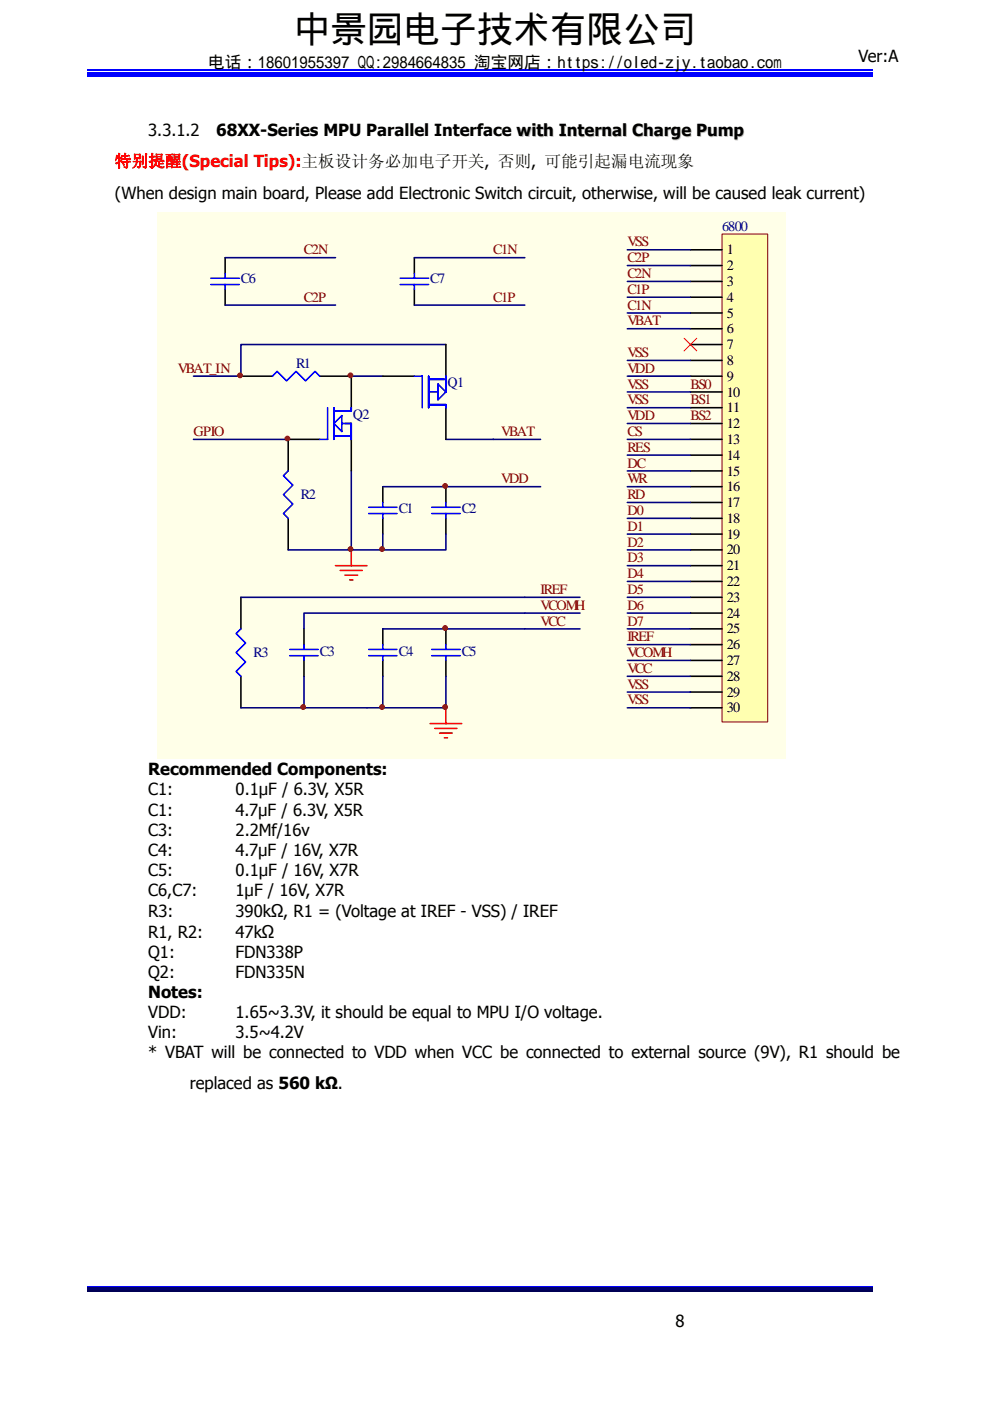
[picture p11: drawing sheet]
<svg xmlns="http://www.w3.org/2000/svg" width="210mm" height="297mm" viewBox="0 0 210 297" stroke-linecap="round" stroke-linejoin="round" font-family="sans-serif">
<path d="M18.6 16.1h166.5" fill="none" stroke="#00f" stroke-width=".25"/>
<path d="M18.6 15.2h166.5v.5h-166.5z" fill="#00f"/>
<path d="M18.6 14.8h166.5M18.6 272.8h166.5" fill="none" stroke="#00f" stroke-width=".25"/>
<path d="M18.6 272.9h166.5v.8h-166.5z" fill="#00006b"/>
<path d="M18.6 273.8h166.5" fill="none" stroke="#005" stroke-width=".25"/>
<path d="M33.2 45h133.4v115.9h-133.4z" fill="#ffffe8"/>
<g fill="none" stroke="#000" stroke-width=".33">
<path d="M47.8 54.6v3.4M87.9 54.6v3.4M47.8 61.3v3.4M51.1 79.8h6.7M67.8 79.8h6.7v6.6M81.2 79.8h6.7M87.9 61.3v3.4M94.6 73v6.8M67.8 93.2h-6.7v6.6M74.5 93.2v6.6M94.6 86.4v6.8M61.1 109.9v6.7"/>
<path d="M81.2 103.2v3.3M81.2 109.9v3.3M94.6 103.2v3.3M94.6 109.9v3.3M51.1 126.6v6.7M64.5 133.3v3.4M81.2 133.3v3.4M94.6 133.3v3.4M51.1 143.4v6.7M64.5 140v3.4M81.2 140v3.4M94.6 140v3.4"/>
</g>
<g fill="none" stroke="#00f" stroke-width=".33">
<path d="M44.7 59h6.1M47.8 58v1M84.9 59h6M87.9 58v1M44.7 60.3h6.1M47.8 60.3v1M57.8 79.8l1-1.1 2 2.1 2-2.1 2 2.1 2-2.1 1 1.1M84.9 60.3h6M87.9 60.3v1M87.9 79.8h1.7v6.6M90.9 79.8v6.6M94.6 79.8v3.3"/>
<path d="M61.1 99.8l-1 1 2 2-2 2.1 2 2-2 2 1 1M69.5 86.4v6.8h-1.7M70.8 86.4v6.8M70.8 92.5h3.7M70.8 89.8l1.7-1.7v3.4zM72.5 89.8h2v3.4M74.5 86.4v.7h-3.7M90.9 85.8h3.7v.6M90.9 80.4h3.7M90.9 83.1h2M92.9 81.4l1.7 1.7-1.7 1.7zM78.2 108.9h6"/>
<path d="M78.2 107.5h6M81.2 106.5v1M81.2 108.9v1M91.6 108.9h6M91.6 107.5h6M94.6 106.5v1M94.6 108.9v1M51.1 133.3l-1 1 2 2-2 2 2 2.1-2 2 1 1M61.5 139h6M61.5 137.7h6M64.5 136.7v1M64.5 139v1"/>
<path d="M78.2 139h6M78.2 137.7h6M81.2 136.7v1M81.2 139v1M91.6 139h6M91.6 137.7h6M94.6 136.7v1M94.6 139v1"/>
</g>
<path d="M71.2 119.9h6.7M74.5 116.6v3.3M72.2 120.9h4.7M73.2 121.9h2.6M74.2 123h.6M91.2 153.4h6.7M92.2 154.4h4.7M93.2 155.4h2.7M94.3 156.4h.6M94.6 150.1v3.3" fill="none" stroke="#f00" stroke-width=".33"/>
<g fill="none" stroke="#000080" stroke-width=".33">
<path d="M47.8 54.6h23.4M87.9 54.6h23.4M47.8 64.7h23.4M74.5 79.8h6.7M87.9 64.7h23.4M94.6 73h-43.5v6.8h-10.1M41 93.2h20.1M74.5 99.8v16.8M94.6 93.2h20.1M61.1 116.6h13.4M81.2 113.2v3.4M81.2 103.2h33.5"/>
<path d="M94.6 113.2v3.4h-20.1M51.1 126.6h71.9M81.2 133.3h41.8M123 130h-58.5v3.3M64.5 143.4v6.7M81.2 143.4v6.7M94.6 143.4v6.7h-43.5"/>
</g>
<g fill="#800000" stroke="#800000" stroke-width=".21">
<circle cx="94.4" cy="133.2" r=".5"/>
<circle cx="64.3" cy="149.9" r=".51"/>
<circle cx="81" cy="149.9" r=".5"/>
<circle cx="94.4" cy="149.9" r=".5"/>
<circle cx="94.4" cy="103" r=".5"/>
<circle cx="50.9" cy="79.6" r=".5"/>
<circle cx="74.3" cy="116.4" r=".51"/>
<circle cx="81" cy="116.4" r=".5"/>
<circle cx="61" cy="93" r=".5"/>
<circle cx="74.3" cy="79.6" r=".51"/>
</g>
<path d="M153.1 49.6h9.7v103.5h-9.7z" fill-rule="evenodd" fill="#ffffb0" stroke="#800000" stroke-width=".21"/>
<g fill="none" stroke="#000" stroke-width=".33">
<path d="M146.5 53h6.6M146.5 56.3h6.6M146.5 59.7h6.6M146.5 63h6.6M146.5 66.4h6.6M146.5 69.7h6.6M146.5 73h6.6M146.5 76.4h6.6M146.5 79.8h6.6M146.5 83.1h6.6M146.5 86.4h6.6M146.5 89.8h6.6"/>
<path d="M146.5 93.2h6.6M146.5 96.5h6.6M146.5 99.8h6.6M146.5 103.2h6.6M146.5 106.5h6.6M146.5 109.9h6.6M146.5 113.2h6.6M146.5 116.6h6.6M146.5 119.9h6.6M146.5 123.3h6.6M146.5 126.6h6.6M146.5 130h6.6"/>
<path d="M146.5 133.3h6.6M146.5 136.7h6.6M146.5 140h6.6M146.5 143.4h6.6M146.5 146.7h6.6M146.5 150.1h6.6"/>
</g>
<g fill="none" stroke="#000080" stroke-width=".33">
<path d="M133.1 53h13.4M133.1 56.3h13.4M133.1 59.7h13.4M133.1 63h13.4M133.1 66.4h13.4M133.1 69.7h13.4M133.1 76.4h13.4M133.1 79.8h13.4M133.1 83.1h13.4M133.1 86.4h13.4M133.1 89.8h13.4M133.1 93.2h13.4"/>
<path d="M133.1 96.5h13.4M133.1 99.8h13.4M133.1 103.2h13.4M133.1 106.5h13.4M133.1 109.9h13.4M133.1 113.2h13.4M133.1 116.6h13.4M133.1 119.9h13.4M133.1 123.3h13.4M133.1 126.6h13.4M133.1 130h13.4M133.1 133.3h13.4"/>
<path d="M133.1 136.7h13.4M133.1 140h13.4M133.1 143.4h13.4M133.1 146.7h13.4M133.1 150.1h13.4"/>
</g>
<path d="M145.1 71.7l2.7 2.7M147.8 71.7l-2.7 2.7" fill="none" stroke="#f00" stroke-width=".21"/>
<text font-size="7.8" x="62.3" y="8.9">中景园电子技术有限公司</text>
<g font-size="3.5">
<text x="44.1" y="14.5">电话：18601955397 QQ:2984664835 淘宝网店：https://oled-zjy.taobao.com</text>
<text x="182.1" y="13.2">Ver:A</text>
<text x="31.4" y="28.9">3.3.1.2</text>
<text x="45.9" y="28.9">68XX-Series MPU Parallel Interface with Internal Charge Pump</text>
<text x="24.4" y="42.2">(When design main board, Please add Electronic Switch circuit, otherwise, will be caused leak current)</text>
<text x="31.4" y="164.4">Recommended Components:</text>
<text x="31.4" y="168.7">C1:</text>
<text x="31.4" y="172.9">C1:</text>
<text x="50" y="172.9">4.7μF / 6.3V, X5R</text>
<text x="50" y="168.7">0.1μF / 6.3V, X5R</text>
<text x="31.4" y="177.2">C3:</text>
<text x="50" y="177.2">2.2Μf/16v</text>
<text x="31.4" y="181.4">C4:</text>
<text x="31.4" y="185.7">C5:</text>
<text x="50" y="181.4">4.7μF / 16V, X7R</text>
<text x="50" y="185.7">0.1μF / 16V, X7R</text>
<text x="31.4" y="190">C6,C7:</text>
<text x="50" y="190">1μF / 16V, X7R</text>
<text x="31.4" y="194.4">R3:</text>
<text x="50" y="194.4">390kΩ, R1 = (Voltage at IREF - VSS) / IREF</text>
<text x="31.4" y="198.8">R1, R2:</text>
<text x="31.4" y="203.2">Q1:</text>
<text x="50" y="198.8">47kΩ</text>
<text x="50" y="203.2">FDN338P</text>
<text x="31.4" y="207.4">Q2:</text>
<text x="50" y="207.4">FDN335N</text>
<text x="31.4" y="211.7">Notes:</text>
<text x="31.4" y="215.9">VDD:</text>
<text x="50" y="215.9">1.65~3.3V, it should be equal to MPU I/O voltage.</text>
<text x="31.4" y="220.2">Vin:</text>
<text x="50" y="220.2">3.5~4.2V</text>
<text x="31.4" y="224.4">* VBAT will be connected to VDD when VCC be connected to external source (9V), R1 should be</text>
<text x="40.3" y="230.8">replaced as 560 kΩ.</text>
<text x="143.3" y="281.3">8</text>
</g>
<text font-size="3.5" fill="#f00" x="24.4" y="35.3">特别提醒(Special Tips):主板设计务必加电子开关, 否则, 可能引起漏电流现象</text>
<g font-size="3" fill="#800000">
<text x="64.5" y="53.9">C2N</text>
<text x="104.6" y="53.9">C1N</text>
<text x="133.1" y="52.3">VSS</text>
<text x="133.1" y="55.6">C2P</text>
<text x="133.1" y="58.9">C2N</text>
<text x="64.5" y="64">C2P</text>
<text x="104.6" y="64">C1P</text>
<text x="133.1" y="62.3">C1P</text>
<text x="133.1" y="65.7">C1N</text>
<text x="133.1" y="69">VBAT</text>
<text x="133.1" y="75.7">VSS</text>
<text x="37.7" y="79">VBAT_IN</text>
<text x="133.1" y="79">VDD</text>
<text x="133.1" y="82.4">VSS</text>
<text x="146.5" y="82.4">BS0</text>
<text x="133.1" y="85.7">VSS</text>
<text x="133.1" y="89.1">VDD</text>
<text x="146.5" y="85.7">BS1</text>
<text x="146.5" y="89.1">BS2</text>
<text x="41.1" y="92.4">GPIO</text>
<text x="106.3" y="92.4">VBAT</text>
<text x="133.1" y="92.4">CS</text>
<text x="133.1" y="95.8">RES</text>
<text x="133.1" y="99.1">DC</text>
<text x="106.3" y="102.5">VDD</text>
<text x="133.1" y="102.5">WR</text>
<text x="133.1" y="105.8">RD</text>
<text x="133.1" y="109.2">D0</text>
<text x="133.1" y="112.5">D1</text>
<text x="133.1" y="115.9">D2</text>
<text x="133.1" y="119.2">D3</text>
<text x="114.7" y="125.9">IREF</text>
<text x="133.1" y="122.6">D4</text>
<text x="133.1" y="125.9">D5</text>
<text x="114.7" y="129.3">VCOMH</text>
<text x="133.1" y="129.3">D6</text>
<text x="114.7" y="132.6">VCC</text>
<text x="133.1" y="136">IREF</text>
<text x="133.1" y="132.6">D7</text>
<text x="133.1" y="139.3">VCOMH</text>
<text x="133.1" y="142.7">VCC</text>
<text x="133.1" y="146">VSS</text>
<text x="133.1" y="149.4">VSS</text>
</g>
<g font-size="3" fill="#000080">
<text x="153.1" y="48.9">6800</text>
<text x="51.1" y="60">C6</text>
<text x="91.2" y="60">C7</text>
<text x="62.8" y="78">R1</text>
<text x="94.9" y="82.1">Q1</text>
<text x="74.8" y="88.8">Q2</text>
<text x="63.8" y="105.8">R2</text>
<text x="84.6" y="108.8">C1</text>
<text x="97.9" y="108.8">C2</text>
<text x="53.8" y="139.3">R3</text>
<text x="67.8" y="139">C3</text>
<text x="84.6" y="139">C4</text>
<text x="97.9" y="139">C5</text>
</g>
<g font-size="3">
<text x="154.2" y="53.9">1</text>
<text x="154.2" y="57.3">2</text>
<text x="154.2" y="60.6">3</text>
<text x="154.2" y="64">4</text>
<text x="154.2" y="67.3">5</text>
<text x="154.2" y="70.7">6</text>
<text x="154.2" y="74">7</text>
<text x="154.2" y="77.4">8</text>
<text x="154.2" y="80.7">9</text>
<text x="154.2" y="84.1">10</text>
<text x="154.2" y="87.4">11</text>
<text x="154.2" y="90.8">12</text>
<text x="154.2" y="94.1">13</text>
<text x="154.2" y="97.5">14</text>
<text x="154.2" y="100.8">15</text>
<text x="154.2" y="104.2">16</text>
<text x="154.2" y="107.5">17</text>
<text x="154.2" y="110.9">18</text>
<text x="154.2" y="114.2">19</text>
<text x="154.2" y="117.6">20</text>
<text x="154.2" y="120.9">21</text>
<text x="154.2" y="124.2">22</text>
<text x="154.2" y="127.6">23</text>
<text x="154.2" y="130.9">24</text>
<text x="154.2" y="134.3">25</text>
<text x="154.2" y="137.6">26</text>
<text x="154.2" y="141">27</text>
<text x="154.2" y="144.3">28</text>
<text x="154.2" y="147.7">29</text>
<text x="154.2" y="151">30</text>
</g>
</svg>
